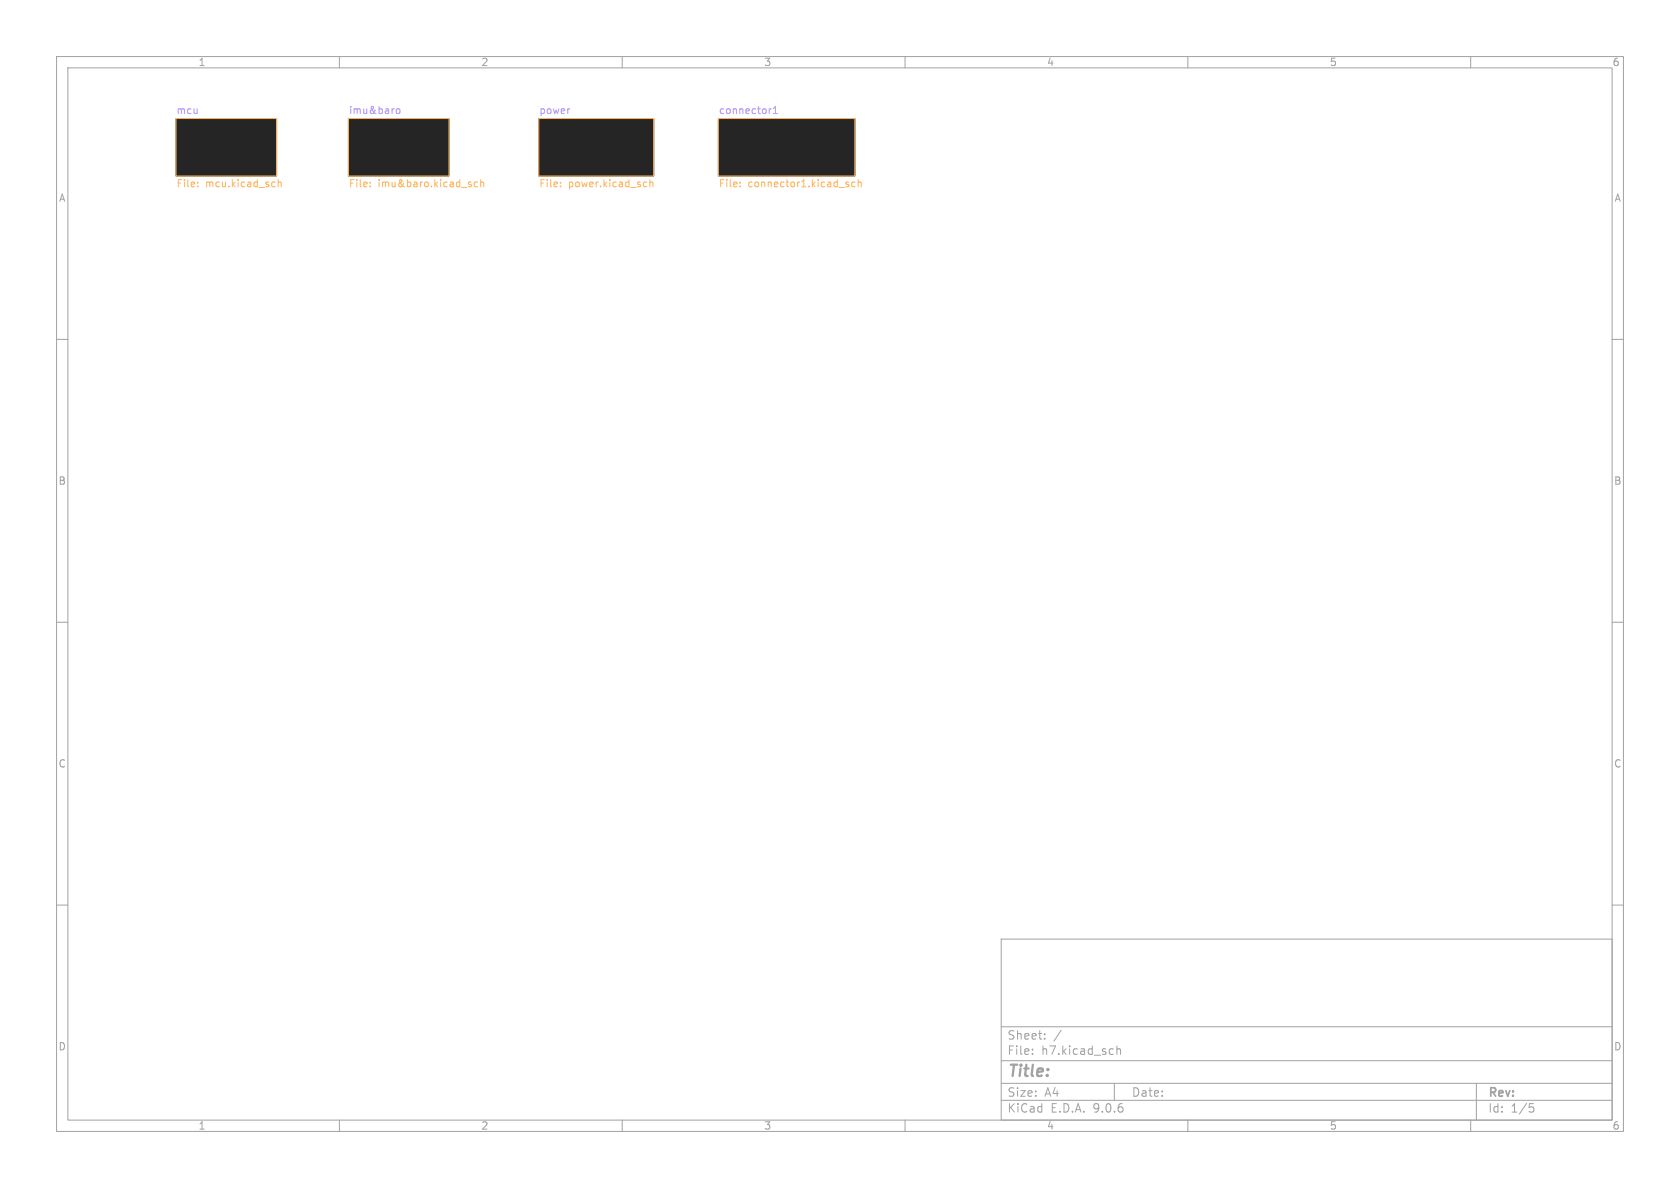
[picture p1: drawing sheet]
<svg xmlns="http://www.w3.org/2000/svg" width="297mm" height="210mm" viewBox="0 0 297 210" stroke-linecap="round" stroke-linejoin="round" font-family="sans-serif">
<g fill="none" stroke="#a2a2a2" stroke-width=".18">
<path d="M10 10h277v190h-277zM12 12h273v186h-273zM60 10v2M110 10v2M160 10v2M210 10v2M260 10v2M10 60h2M285 60h2M10 110h2M285 110h2M10 160h2"/>
<path d="M177 166h108v32h-108zM285 160h2M60 198v2M110 198v2M160 198v2M177 194.5h108M177 191.5h108M177 187.5h108M177 181.5h108M182.5 186.3v.1M182.5 185.5v.1M184.7 183.6v.1"/>
<path d="M184.7 182.8v.1M187.6 182.1l-1.3 2M197 191.5v3M197.5 184.9v1.5M197.5 185.5l.2-.1 .3 .1 .1 .9M210 198v2M260 198v2M261 191.5v6.5M270.4 195.1h.7M270.5 195.7h.4l.3 .3-.2 .5-.5 .1"/>
</g>
<g fill="#252526" stroke="#252526" stroke-width=".18">
<path d="M127 21h24.1v10.1h-24.1z"/>
<path d="M61.6 21h17.8v10.1h-17.8z"/>
<path d="M95.2 21h20.4v10.1h-20.4z"/>
<path d="M31.1 21h17.8v10.1h-17.8z"/>
</g>
<g fill="none" stroke="#ffb45b" stroke-width=".18">
<path d="M31.1 21h17.8v10.1h-17.8zM35 32.9v.1M35 32.2v.2M48.5 32.2h.1M48.6 33h-.1M49.2 32.3l.2-.1h.3v.8M49.2 31.8v1.2M61.6 21h17.8v10.1h-17.8zM65.4 32.9v.1M65.4 32.2v.2M83.2 32.6l.1 .2-.1 .2M83.2 32.2h.1"/>
<path d="M84.4 32.2h-.3l-.3 .2 .2 .6h.4M85 32.3l.2-.1h.3v.8M85 31.8v1.2M95.2 21h20.4v10.1h-20.4zM99.1 32.9v.1M99.1 32.2v.2M114 32.2h.3M114.3 33h-.3M114.9 32.3l.2-.1h.3v.8M114.9 31.8v1.2M127 21h24.1v10.1h-24.1zM130.8 32.9v.1"/>
<path d="M130.8 32.2v.2M149.7 32.6l.3 .1 .1 .1-.2 .2h-.2M149.7 32.2h.3M151.2 32.2h-.4l-.2 .2 .1 .6h.5M151.7 32.3l.2-.1h.3l.1 .8M151.7 31.8v1.2"/>
</g>
<path d="M70.2 19.3l.3-.1 .2 .3v.3l-.2 .3-.3-.1-.2-.2zM100.6 19.2h.1M136.4 19.2l-.4 .3M136.7 19.2l.4-.4v1.3M136.7 20.1h.7" fill="none" stroke="#af92fb" stroke-width=".18"/>
<text font-size="2.8" fill="#a2a2a2" x="178" y="190.9">Title:</text>
<g font-size="2.1" fill="#a2a2a2">
<text x="178" y="184">Sheet:</text>
<text x="178" y="186.7">File:</text>
<text x="184.1" y="186.7">h7.kicad_sch</text>
<text x="178" y="196.9">KiCad</text>
<text x="178" y="194.1">Size:</text>
<text x="184.7" y="194.1">A4</text>
<text x="185.7" y="196.9">E.D.A.</text>
<text x="193.3" y="196.9">9.0.6</text>
<text x="200" y="194.1">Date:</text>
<text x="263" y="194.3">Rev:</text>
<text x="263" y="196.9">Id:</text>
<text x="267.1" y="196.9">1/5</text>
</g>
<g font-size="1.8" fill="#a2a2a2">
<text x="35" y="11.9">1</text>
<text x="85" y="11.9">2</text>
<text x="135" y="11.9">3</text>
<text x="185" y="11.9">4</text>
<text x="235" y="11.9">5</text>
<text x="285" y="11.9">6</text>
<text x="10.3" y="35.9">A</text>
<text x="285.3" y="35.9">A</text>
<text x="10.3" y="85.9">B</text>
<text x="285.3" y="85.9">B</text>
<text x="10.3" y="135.9">C</text>
<text x="285.3" y="135.9">C</text>
<text x="10.3" y="185.9">D</text>
<text x="285.3" y="185.9">D</text>
<text x="35" y="199.9">1</text>
<text x="85" y="199.9">2</text>
<text x="135" y="199.9">3</text>
<text x="185" y="199.9">4</text>
<text x="235" y="199.9">5</text>
<text x="285" y="199.9">6</text>
</g>
<g font-size="1.8" fill="#af92fb">
<text x="31.1" y="20.2">mcu</text>
<text x="61.6" y="20.2">imu&amp;baro</text>
<text x="95.2" y="20.2">power</text>
<text x="127" y="20.2">connector1</text>
</g>
<g font-size="1.8" fill="#ffb45b">
<text x="31.1" y="33.4">File:</text>
<text x="36.3" y="33.4">mcu.kicad_sch</text>
<text x="61.6" y="33.4">File:</text>
<text x="66.8" y="33.4">imu&amp;baro.kicad_sch</text>
<text x="95.2" y="33.4">File:</text>
<text x="100.5" y="33.4">power.kicad_sch</text>
<text x="127" y="33.4">File:</text>
<text x="132.2" y="33.4">connector1.kicad_sch</text>
</g>
</svg>
